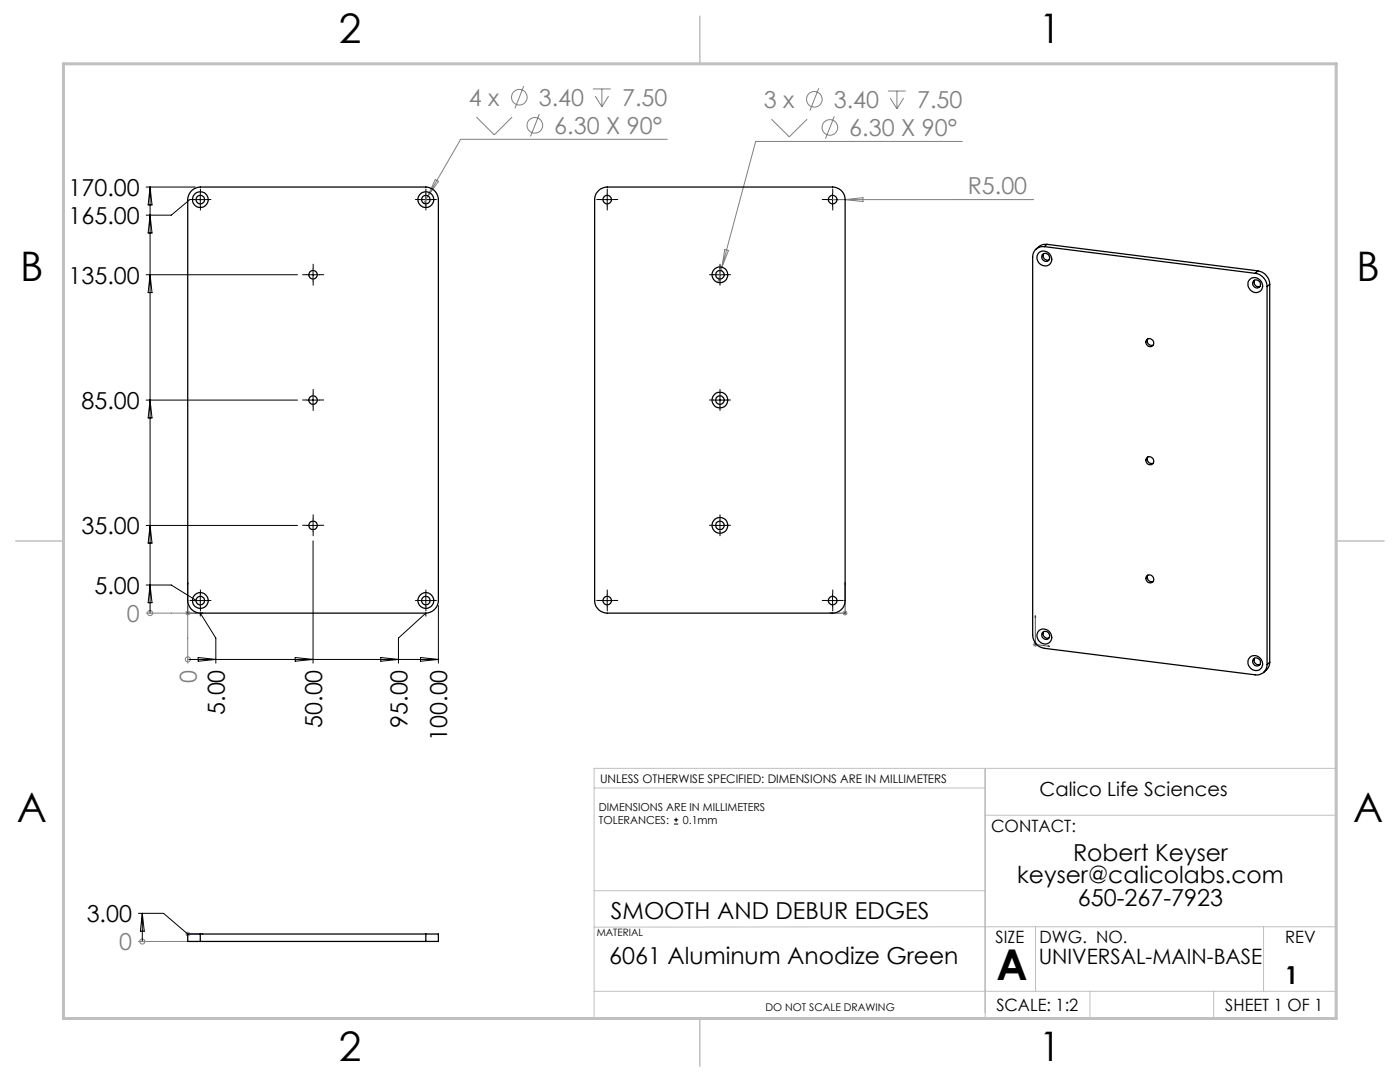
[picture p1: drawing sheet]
<svg xmlns="http://www.w3.org/2000/svg" width="279mm" height="216mm" viewBox="0 0 279 216" stroke-linecap="round" stroke-linejoin="round" font-family="sans-serif">
<g fill="none" stroke="#808080" stroke-width=".2">
<path d="M104.5 17.2l-1.7 4.4M118.3 17.7h3.6M118.8 19.2l1.3 2.1M120.1 17.7v3.6M121.5 19.2l-1.4 2.1M163.4 17.6l-1.8 4.4M177.2 18.2h3.6M177.7 19.6l1.3 2.1M179 18.2v3.5M180.3 19.6l-1.3 2.1M85.4 39.1l-.8 1.5M86.9 35.8l.6 .4-2.1 2.9z"/>
<path d="M95.1 23.4l3.5 3.5 3.6-3.5M107.6 22.8l-1.7 4.4M133.2 27.8h-41.3l-6.5 11.3M154 23.8l3.5 3.5 3.6-3.5M166.2 39.8h40.1M166.5 23.2l-1.8 4.5M168.7 39.8l3.5-.4v.8zM192.1 28.2h-41.3l-7.5 28.1M144.6 49.8l.8 .2-1.3 3.3zM29.2 122.3h10M30 122.3h.1M37.1 122l.7 .7"/>
<path d="M37.5 131.6h.1M37.5 120.8v11.5M37.8 122l-.7 .7M168.2 122.3h1M168.3 122l.7 .7M168.7 121.8v1M169 122l-.7 .7M206.1 128.6h1M206.3 128.2l.7 .7M206.6 128.1v1M207 128.2l-.7 .7M27.6 187.9h9.9"/>
<path d="M28.4 187.9h.1M37 186.4h1M37.1 186l.7 .7M37.5 185.9v1M37.8 186l-.7 .7"/>
<circle cx="103.6" cy="19.4" r="1.56"/>
<circle cx="162.5" cy="19.8" r="1.55"/>
<circle cx="106.7" cy="25" r="1.56"/>
<circle cx="165.6" cy="25.4" r="1.55"/>
<circle cx="29.9" cy="122.3" r=".5"/>
<circle cx="37.5" cy="131.6" r=".5"/>
<circle cx="28.4" cy="187.9" r=".51"/>
</g>
<g fill="none" stroke="#000" stroke-width=".2">
<path d="M29.2 37.3h9.8M30 37.3v85M30 37.3l.3 3.6h-.7zM37.9 39.8l-3.7 3.1h-5M38.7 39.8h2.5M40 38.6v2.5M83.7 39.8h2.5M85 38.6v2.5M119.9 39.8h2.5M121.2 38.6v2.5M164.9 39.8h2.5M166.2 38.6v2.5"/>
<path d="M29.2 54.8h30.2M30 54.8l.3 3.6h-.7zM30 42.9l.3 3.6h-.7zM61.2 54.8h2.5M62.5 53.6v2.5M142.4 54.8h2.5M143.7 53.6v2.5M29.2 79.8h30.2M30 79.8l.3 3.6h-.7zM61.2 79.8h2.5M62.5 78.6v2.5M142.4 79.8h2.5"/>
<path d="M143.7 78.6v2.5M29.2 104.8h30.2M29.2 116.7h5l5 3.1M30 116.7l.3 3.6h-.7zM30 104.8l.3 3.6h-.7zM38.7 119.8h2.5M40 118.6v2.5M61.2 104.8h2.5M62.5 107.9v24.4M62.5 103.6v2.5M83.7 119.8h2.5M85 118.6v2.5"/>
<path d="M119.9 119.8h2.5M121.2 118.6v2.5M142.4 104.8h2.5M143.7 103.6v2.5M164.9 119.8h2.5M166.2 118.6v2.5M37.5 131.6h50M39.5 131.2l3.6 .4-3.6 .3zM40 122.9v-.6l3.1 5v5M58.9 131.2l3.6 .4-3.6 .3zM76 131.2l3.5 .4-3.5 .3zM83.9 131.2l3.6 .4-3.6 .3z"/>
<path d="M85 122.9v-.6l-5.5 5v5M87.5 120.8v11.5M134.5 164.4h.9M134.5 163.6h.9M134.9 163.2v.8M27.6 182.2h5l4.9 4.2M28.4 182.2v5.7M28.4 182.2l.4 3.6h-.8z"/>
</g>
<g fill="none" stroke="#00f" stroke-width=".2">
<path d="M37.5 116.2v6.1h3M37.5 116.2l.1 .3h-.2zM168.7 116.2v.3h-.1zM168.7 116.2v6.1h-3.1M40.2 122.3h.3l-.3 .1zM165.6 122.3h.3v.1zM206.6 122.8l.1 .3h-.1zM206.6 122.8v5.8l2.9 .4M209.2 128.8l.3 .2h-.3zM37.4 186.4h.2zM37.5 186.4h.1M37.5 186.4h3"/>
<path d="M40.5 186.4h-.3h.3"/>
</g>
<g fill="none" stroke="#000" stroke-width=".2" stroke-dasharray="15.2 1.3 1.3 1.3">
<path d="M38.7 39.8h-.8M40 38.6v-.9M41.2 39.8h.9M83.7 39.8h-.8M85 38.6v-.9M86.2 39.8h.9M119.9 39.8h-.8M121.2 38.6v-.9M122.4 39.8h.9M164.9 39.8h-.8M166.2 38.6v-.9M167.4 39.8h.9"/>
<path d="M40 41.1v.8M61.2 54.8h-.8M62.5 53.6v-.9M62.5 56.1v.8M63.7 54.8h.9M85 41.1v.8M121.2 41.1v.8M142.4 54.8h-.8M143.7 53.6v-.9M143.7 56.1v.8M144.9 54.8h.9M166.2 41.1v.8"/>
<path d="M61.2 79.8h-.8M62.5 78.6v-.9M63.7 79.8h.9M142.4 79.8h-.8M143.7 78.6v-.9M144.9 79.8h.9M62.5 81.1v.8M143.7 81.1v.8M38.7 119.8h-.8M40 118.6v-.9M41.2 119.8h.9M61.2 104.8h-.8"/>
<path d="M62.5 103.6v-.9M62.5 106.1v.8M63.7 104.8h.9M83.7 119.8h-.8M85 118.6v-.9M86.2 119.8h.9M119.9 119.8h-.8M121.2 118.6v-.9M122.4 119.8h.9M142.4 104.8h-.8M143.7 103.6v-.9M143.7 106.1v.8"/>
<path d="M144.9 104.8h.9M164.9 119.8h-.8M166.2 118.6v-.9M167.4 119.8h.9M40 121.1v.8M85 121.1v.8M121.2 121.1v.8M166.2 121.1v.8"/>
</g>
<path d="M118.6 157.2h78M196.6 153.3v49.9M118.6 177.7h78M196.6 162.7h70.1M118.6 197.8h148.1M206.7 184.9v12.9M217.5 197.8v5.4M242.2 197.8v5.4M252.2 184.9v12.9M266.7 184.9l-148.1 .1M26.7 203.2h240v-49.9h-148.1v49.9" fill="none" stroke="#c0c0c0" stroke-width=".2"/>
<path d="M139.7 3.2v9.5M3.1 107.9h9.6M266.7 107.9h9.5M139.7 203.2v9.6" fill="none" stroke="#c0c0c0" stroke-width=".3"/>
<path d="M12.7 12.7h254v190.5h-254z" fill="none" stroke="#c0c0c0" stroke-width=".6"/>
<g fill="#00f">
<path d="M40.2 122.3h.3l-.3 .1zM37.5 116.2l.1 .3h-.2z"/>
<path d="M40.2 186.4h.3zM37.4 186.4h.2zM209.2 128.8l.3 .2h-.3zM206.6 122.8l.1 .3h-.1z"/>
<path d="M165.6 122.3l.3 .1v-.1zM168.7 116.2l-.1 .3h.1z"/>
</g>
<g fill="none" stroke="#000" stroke-width=".25">
<path d="M38.1 38.2l.6-.5 1.3-.4h45a2.57 2.57 0 0 1 2.5 2.5v80a2.57 2.57 0 0 1-2.5 2.5h-45a2.57 2.57 0 0 1-2.5-2.5v-80l.1-.8zM119.6 37.9l.7-.4 .9-.2h45a2.51 2.51 0 0 1 2.5 2.5v80a2.5 2.5 0 0 1-2.5 2.5h-45a2.51 2.51 0 0 1-2.5-2.5v-80a2.44 2.44 0 0 1 .9-1.9zM207.4 50.3a1.57 1.57 0 0 1 2.2 .5 1.57 1.57 0 0 1-.4 2.2 1.6 1.6 0 0 1-2-.7 1.6 1.6 0 0 1 .2-2zM208 50.8a.82 .82 0 0 1 1.3 .2 .82 .82 0 0 1-.5 1.2 .9 .9 0 0 1-.8-1.4zM208.3 50.6a.88 .88 0 0 0 .1 1 .88 .88 0 0 0 1 .3M208.4 49.2a2.04 2.04 0 0 0-2.3 2.1v75.4a2.68 2.68 0 0 0 2.3 2.7l42.1 5.3a2.03 2.03 0 0 0 2.4-2.1M208.4 49.2l42.1 5.3M209 48.8a2.49 2.49 0 0 0-2.2 .9M209 48.8l-.6 .4M209 48.8l42 5.2M249.3 55.8a1.52 1.52 0 0 1 2.4 .3 1.52 1.52 0 0 1-.7 2.2 1.64 1.64 0 0 1-1.7-.7 1.64 1.64 0 0 1 0-1.8zM250.1 56.1a.82 .82 0 0 1 1.3 .2 .82 .82 0 0 1-.5 1.2 .9 .9 0 0 1-.8-1.4z"/>
<path d="M250.4 55.9a.89 .89 0 0 0 .1 1 .89 .89 0 0 0 1 .3M250.5 54.5a2.76 2.76 0 0 1 2.4 2.7M251 54a2.76 2.76 0 0 1 2.4 2.7M251 54l-.5 .5M252.9 57.2v75.4M253.4 56.7l-.5 .5M253.4 56.7v75.5M228.8 67.8a.82 .82 0 0 1 1.3 .2 .82 .82 0 0 1-.5 1.2 .9 .9 0 0 1-.8-1.4zM229.1 67.6a.88 .88 0 0 0 .1 1 .88 .88 0 0 0 1 .3M229.1 91.2a.88 .88 0 0 0 .1 1 .88 .88 0 0 0 1 .2M229.1 114.8a.88 .88 0 0 0 .1 1 .88 .88 0 0 0 1 .2M207.4 125.8a1.57 1.57 0 0 1 2.2 .4 1.57 1.57 0 0 1-.4 2.2 1.6 1.6 0 0 1-2-.6 1.6 1.6 0 0 1 .2-2z"/>
<path d="M208 126.3a.82 .82 0 0 1 1.3 .1 .82 .82 0 0 1-.5 1.2 .9 .9 0 0 1-.8-1.3zM208.3 126a.88 .88 0 0 0 .1 1 .88 .88 0 0 0 1 .3M249.3 131.3a1.52 1.52 0 0 1 2.4 .2 1.52 1.52 0 0 1-.7 2.3 1.64 1.64 0 0 1-1.7-.8 1.64 1.64 0 0 1 0-1.7zM250.3 131.4a.82 .82 0 0 1 1.2 .4 .82 .82 0 0 1-.6 1.1 .87 .87 0 0 1-.8-.5 .87 .87 0 0 1 .2-1zM250.4 131.3a.89 .89 0 0 0 .1 1 .89 .89 0 0 0 1 .3M253.4 132.2a2.44 2.44 0 0 1-1.2 2M253.4 132.2l-.5 .4M40 186.4h-2.5v1.5h2.5M40 186.4v1.5M40 186.4h45M40 187.9h45M85 186.4h2.5v1.5h-2.5"/>
<path d="M85 186.4v1.5"/>
<circle cx="40" cy="39.8" r=".85"/>
<circle cx="40" cy="39.8" r="1.58"/>
<circle cx="85" cy="39.8" r=".85"/>
<circle cx="85" cy="39.8" r="1.58"/>
<circle cx="121.2" cy="39.8" r=".85"/>
<circle cx="166.2" cy="39.8" r=".85"/>
<circle cx="62.5" cy="54.8" r=".85"/>
<circle cx="143.7" cy="54.8" r="1.57"/>
<circle cx="143.7" cy="54.8" r=".85"/>
<circle cx="62.5" cy="79.8" r=".85"/>
<circle cx="143.7" cy="79.8" r="1.58"/>
<circle cx="143.7" cy="79.8" r=".85"/>
<circle cx="229.5" cy="92" r=".8"/>
<circle cx="40" cy="119.8" r=".85"/>
<circle cx="40" cy="119.8" r="1.57"/>
<circle cx="62.5" cy="104.8" r=".85"/>
<circle cx="85" cy="119.8" r=".85"/>
<circle cx="85" cy="119.8" r="1.57"/>
<circle cx="121.2" cy="119.8" r=".85"/>
<circle cx="143.7" cy="104.8" r="1.57"/>
<circle cx="143.7" cy="104.8" r=".85"/>
<circle cx="166.2" cy="119.8" r=".85"/>
<circle cx="229.5" cy="115.6" r=".8"/>
</g>
<text font-size="8.5" x="198.9" y="195.5">A</text>
<g font-size="8.1">
<text x="67.6" y="8.5">2</text>
<text x="207.3" y="8.5">1</text>
<text x="4" y="56.2">B</text>
<text x="270.7" y="56.2">B</text>
<text x="3.3" y="164.1">A</text>
<text x="270" y="164.1">A</text>
<text x="67.6" y="211.7">2</text>
<text x="207.3" y="211.7">1</text>
</g>
<text font-size="4.9" x="256.5" y="196.4">1</text>
<g font-size="4.7" fill="#808080">
<text x="93.5" y="21.1">4 x</text>
<text x="107.5" y="21.1">3.40</text>
<text x="124.2" y="21.1">7.50</text>
<text x="152.4" y="21.5">3 x</text>
<text x="166.4" y="21.5">3.40</text>
<text x="183" y="21.5">7.50</text>
<text x="110.6" y="26.7">6.30 X 90°</text>
<text x="169.5" y="27.1">6.30 X 90°</text>
<text x="193.1" y="38.8">R5.00</text>
<text x="25.3" y="124.1">0</text>
<text x="39.3" y="136.2" transform="rotate(-90 39.3 136.2)">0</text>
<text x="23.8" y="189.6">0</text>
</g>
<g font-size="4.7">
<text x="13.7" y="39.1">170.00</text>
<text x="13.7" y="44.7">165.00</text>
<text x="13.7" y="56.6">135.00</text>
<text x="16.3" y="81.6">85.00</text>
<text x="16.3" y="106.6">35.00</text>
<text x="18.9" y="118.5">5.00</text>
<text x="44.9" y="142.7" transform="rotate(-90 44.9 142.7)">5.00</text>
<text x="64.3" y="145.2" transform="rotate(-90 64.3 145.2)">50.00</text>
<text x="81.3" y="145.2" transform="rotate(-90 81.3 145.2)">95.00</text>
<text x="89.3" y="147.8" transform="rotate(-90 89.3 147.8)">100.00</text>
<text x="214.1" y="171.7">Robert Keyser</text>
<text x="203" y="176.3">keyser@calicolabs.com</text>
<text x="17.3" y="184">3.00</text>
<text x="121.9" y="183.3">SMOOTH AND DEBUR EDGES</text>
<text x="215.1" y="180.8">650-267-7923</text>
<text x="121.6" y="192.4">6061 Aluminum Anodize Green</text>
</g>
<text font-size="4.2" x="207.3" y="192.4">UNIVERSAL-MAIN-BASE</text>
<text font-size="3.9" x="207.5" y="158.8">Calico Life Sciences</text>
<g font-size="3.4">
<text x="197.8" y="166">CONTACT:</text>
<text x="198.7" y="188.1">SIZE</text>
<text x="207.5" y="188.1">DWG. NO.</text>
<text x="256.5" y="188.2">REV</text>
<text x="198.8" y="201.7">SCALE: 1:2</text>
<text x="244.5" y="201.7">SHEET 1 OF 1</text>
</g>
<text font-size="2.4" x="119.8" y="156.2">UNLESS OTHERWISE SPECIFIED: DIMENSIONS ARE IN MILLIMETERS</text>
<g font-size="2.2">
<text x="119.5" y="161.8">DIMENSIONS ARE IN MILLIMETERS</text>
<text x="119.5" y="164.4">TOLERANCES:</text>
<text x="136.3" y="164.4">0.1mm</text>
</g>
<text font-size="2.1" x="152.8" y="201.7">DO NOT SCALE DRAWING</text>
<text font-size="2" x="119.1" y="186.7">MATERIAL</text>
</svg>
